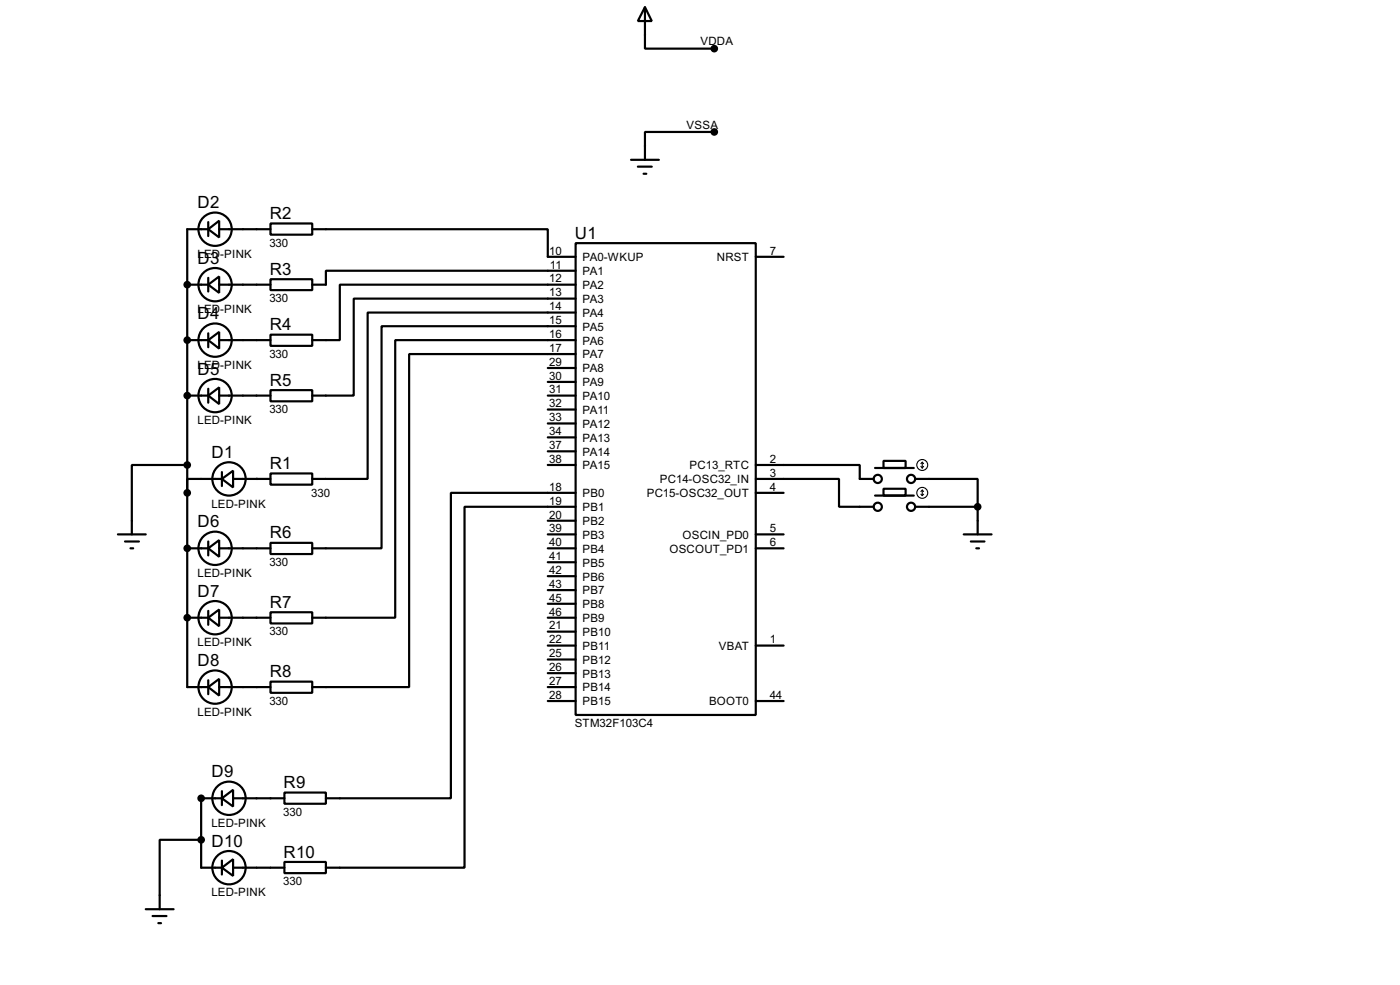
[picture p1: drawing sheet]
<svg xmlns="http://www.w3.org/2000/svg" width="256mm" height="180mm" viewBox="0 0 256 180" stroke-linecap="round" stroke-linejoin="round" font-family="sans-serif">
<g fill="#000">
<circle cx="34.3" cy="52.1" r=".2"/>
<circle cx="34.3" cy="72.4" r=".2"/>
<circle cx="34.3" cy="62.3" r=".2"/>
<circle cx="47" cy="87.7" r=".2"/>
<circle cx="34.3" cy="113.1" r=".2"/>
<circle cx="34.3" cy="100.4" r=".2"/>
<circle cx="36.9" cy="146.1" r=".2"/>
</g>
<g fill="none" stroke="#000" stroke-width=".4">
<path d="M118.2 1.3l1.2 2.6h-2.5zM118.2 1.3v7.6h12.7M115.6 29.3h5.1M116.9 30.5h2.5M117.9 31.8h.5M130.9 24.2h-12.7v5.1M34.3 52.1h3.9M38.2 42l2-1.6v3.1zM38.2 52.1l2-1.5v3zM38.2 42h-3.9v83.8h3.9M38.2 40.7v2.5M38.2 50.9v2.5"/>
<path d="M40.2 42h9.4M40.2 52.1h9.4M49.6 40.9h7.6v2.1h-7.6zM49.6 51.1h7.6v2h-7.6zM57.2 42h43.2v5h5.1M105.5 44.5h33v86.4h-33zM105.5 57.2h-38.1v30.5h-10.2M105.5 49.6h-45.8v2.5h-2.5M105.5 52.1h-43.2v10.2h-5.1M105.5 54.7h-40.7v17.7h-7.6M105.5 59.7h-35.6v40.7h-12.7M138.5 47h5.1"/>
<path d="M34.3 62.3h3.9M34.3 72.4h3.9M38.2 62.3l2-1.5v3zM38.2 72.4l2-1.5v3.1zM38.2 61v2.6M38.2 71.2v2.5M40.2 62.3h9.4M40.2 72.4h9.4M49.6 61.3h7.6v2h-7.6zM49.6 71.4h7.6v2.1h-7.6zM100.4 72.4h5.1M100.4 67.4h5.1"/>
<path d="M100.4 69.9h5.1M100.4 75h5.1M100.4 77.5h5.1M105.5 62.3h-33.1v50.8h-15.2M105.5 64.8h-30.5v61h-17.8M21.6 97.8h5.1M22.9 99.1h2.6M34.3 85.1h-10.1v12.7M38.2 99.1v2.6M40.7 87.7l2-1.5v3zM40.7 87.7h-6.4v2.5M40.7 86.4v2.6"/>
<path d="M42.7 87.7h6.9M49.6 86.7h7.6v2h-7.6zM49.6 99.4h7.6v2h-7.6zM100.4 97.8h5.1M100.4 95.3h5.1M100.4 80.1h5.1M100.4 82.6h5.1M100.4 85.1h5.1M105.5 90.2h-22.9v55.9h-22.9M105.5 92.8h-20.4v66h-25.4M138.5 85.1h19v2.6h2.6M138.5 87.7h15.2v5.1h6.4"/>
<path d="M138.5 97.8h5.1M138.5 90.2h5.1M160.3 85.7h7.1M160.3 90.7h7.1M161.9 84.4h4v1.3h-4zM161.9 89.5h4v1.2h-4zM167.7 87.7h11.4v5.1M167.7 92.8h11.4M176.6 97.8h5.1M177.9 99.1h2.5M179.1 92.8v5M23.9 100.4h.5"/>
<path d="M34.3 100.4h3.9M34.3 113.1h3.9M38.2 100.4l2-1.5v3zM38.2 113.1l2-1.5v3zM38.2 111.8v2.6M40.2 100.4h9.4M40.2 113.1h9.4M49.6 112.1h7.6v2h-7.6zM100.4 100.4h5.1M100.4 113.1h5.1M100.4 110.5h5.1M100.4 115.6h5.1"/>
<path d="M100.4 118.2h5.1M100.4 102.9h5.1M100.4 105.5h5.1M100.4 108h5.1M138.5 100.4h5.1M138.5 118.2h5.1M178.9 100.4h.5M38.2 125.8l2-1.5v3zM38.2 124.5v2.6M40.2 125.8h9.4M49.6 124.8h7.6v2h-7.6zM100.4 125.8h5.1"/>
<path d="M100.4 128.3h5.1M100.4 120.7h5.1M100.4 123.2h5.1M138.5 128.3h5.1M36.9 153.7h-7.6v12.7M40.7 146.1l2-1.5v3zM40.7 158.8l2-1.5v3zM40.7 146.1h-3.8v12.7h3.8M40.7 144.8v2.6M40.7 157.5v2.6M42.7 146.1h9.4M42.7 158.8h9.4"/>
<path d="M52.1 145.1h7.6v2h-7.6zM52.1 157.8h7.6v2h-7.6zM26.7 166.4h5.1M28 167.7h2.5M29 169h.5"/>
<circle cx="39.4" cy="42" r="3.1"/>
<circle cx="39.4" cy="52.1" r="3.1"/>
<circle cx="39.4" cy="72.4" r="3.1"/>
<circle cx="39.4" cy="62.3" r="3.1"/>
<circle cx="41.9" cy="87.7" r="3.1"/>
<circle cx="160.8" cy="92.8" r=".75"/>
<circle cx="160.8" cy="87.7" r=".75"/>
<circle cx="166.9" cy="87.7" r=".75"/>
<circle cx="166.9" cy="92.8" r=".75"/>
<circle cx="39.4" cy="113.1" r="3.1"/>
<circle cx="39.4" cy="100.4" r="3.1"/>
<circle cx="39.4" cy="125.8" r="3.1"/>
<circle cx="41.9" cy="158.8" r="3.1"/>
<circle cx="41.9" cy="146.1" r="3.1"/>
</g>
<g fill="#000" stroke="#000" stroke-width=".4">
<circle cx="130.8" cy="8.9" r=".5"/>
<circle cx="130.8" cy="24.2" r=".5"/>
<circle cx="34.3" cy="52.1" r=".5"/>
<circle cx="34.3" cy="72.4" r=".5"/>
<circle cx="34.3" cy="62.3" r=".5"/>
<circle cx="34.3" cy="90.2" r=".5"/>
<circle cx="34.3" cy="85.1" r=".5"/>
<circle cx="179.1" cy="92.8" r=".5"/>
<circle cx="34.3" cy="113.1" r=".5"/>
<circle cx="34.3" cy="100.4" r=".5"/>
<circle cx="36.8" cy="153.7" r=".5"/>
<circle cx="36.8" cy="146.1" r=".5"/>
</g>
<g fill="none" stroke="#000" stroke-width=".2">
<path d="M168.7 85.4l.3 .3M168.7 90.5l.3 .2M169 84.6v1.1M169 89.7v1M169 84.6l-.3 .3M169 84.6l.2 .3M169 89.7l-.3 .3M169 89.7l.2 .3M169.2 85.4l-.2 .3M169.2 90.5l-.2 .2"/>
<circle cx="168.9" cy="90.2" r="1"/>
<circle cx="168.9" cy="85.1" r="1"/>
</g>
<g font-size="3.5">
<text x="36.2" y="38.1">D2</text>
<text x="49.4" y="40.1">R2</text>
<text x="105.3" y="43.7">U1</text>
<text x="36.2" y="48.3">D3</text>
<text x="49.4" y="50.3">R3</text>
<text x="36.2" y="58.4">D4</text>
<text x="49.4" y="60.5">R4</text>
<text x="36.2" y="68.6">D5</text>
<text x="49.4" y="70.6">R5</text>
<text x="38.8" y="83.8">D1</text>
<text x="49.4" y="85.9">R1</text>
<text x="36.2" y="96.5">D6</text>
<text x="49.4" y="98.6">R6</text>
<text x="36.2" y="109.2">D7</text>
<text x="49.4" y="111.3">R7</text>
<text x="36.2" y="121.9">D8</text>
<text x="49.4" y="124">R8</text>
<text x="38.8" y="142.3">D9</text>
<text x="52" y="144.3">R9</text>
<text x="38.8" y="155">D10</text>
<text x="52" y="157">R10</text>
</g>
<g font-size="2.4">
<text x="128.3" y="8.3">VDDA</text>
<text x="125.8" y="23.6">VSSA</text>
<text x="36.2" y="47.2">LED-PINK</text>
<text x="49.4" y="45.2">330</text>
<text x="100.6" y="46.6">10</text>
<text x="106.7" y="47.8">PA0-WKUP</text>
<text x="131.3" y="47.8">NRST</text>
<text x="141" y="46.6">7</text>
<text x="100.6" y="51.7">12</text>
<text x="100.8" y="49.2">11</text>
<text x="106.7" y="52.9">PA2</text>
<text x="106.7" y="50.4">PA1</text>
<text x="36.2" y="57.4">LED-PINK</text>
<text x="49.4" y="55.3">330</text>
<text x="100.6" y="54.3">13</text>
<text x="100.6" y="56.8">14</text>
<text x="100.6" y="59.3">15</text>
<text x="106.7" y="55.4">PA3</text>
<text x="106.7" y="58">PA4</text>
<text x="49.4" y="65.5">330</text>
<text x="100.6" y="61.9">16</text>
<text x="100.6" y="64.4">17</text>
<text x="106.7" y="60.5">PA5</text>
<text x="106.7" y="63.1">PA6</text>
<text x="106.7" y="65.6">PA7</text>
<text x="36.2" y="67.5">LED-PINK</text>
<text x="100.6" y="67">29</text>
<text x="100.6" y="69.5">30</text>
<text x="100.6" y="72">31</text>
<text x="106.7" y="68.1">PA8</text>
<text x="106.7" y="70.7">PA9</text>
<text x="36.2" y="77.6">LED-PINK</text>
<text x="49.4" y="75.7">330</text>
<text x="100.6" y="74.6">32</text>
<text x="100.6" y="77.1">33</text>
<text x="106.7" y="73.2">PA10</text>
<text x="106.7" y="75.8">PA11</text>
<text x="100.6" y="79.7">34</text>
<text x="100.6" y="82.2">37</text>
<text x="106.7" y="78.3">PA12</text>
<text x="106.7" y="80.8">PA13</text>
<text x="106.7" y="83.4">PA14</text>
<text x="100.6" y="89.8">18</text>
<text x="100.6" y="84.7">38</text>
<text x="106.7" y="85.9">PA15</text>
<text x="120.9" y="88.5">PC14-OSC32_IN</text>
<text x="126.3" y="85.9">PC13_RTC</text>
<text x="141" y="84.7">2</text>
<text x="141" y="87.3">3</text>
<text x="141" y="89.8">4</text>
<text x="38.7" y="92.9">LED-PINK</text>
<text x="57" y="90.9">330</text>
<text x="100.6" y="92.4">19</text>
<text x="100.6" y="94.9">20</text>
<text x="106.7" y="91">PB0</text>
<text x="106.7" y="93.6">PB1</text>
<text x="118.5" y="91">PC15-OSC32_OUT</text>
<text x="100.6" y="97.4">39</text>
<text x="100.6" y="100">40</text>
<text x="106.7" y="96.1">PB2</text>
<text x="106.7" y="98.6">PB3</text>
<text x="106.7" y="101.2">PB4</text>
<text x="122.6" y="101.2">OSCOUT_PD1</text>
<text x="125" y="98.6">OSCIN_PD0</text>
<text x="141" y="97.4">5</text>
<text x="141" y="100">6</text>
<text x="36.2" y="105.6">LED-PINK</text>
<text x="49.4" y="103.6">330</text>
<text x="100.6" y="102.5">41</text>
<text x="100.6" y="105.1">42</text>
<text x="100.6" y="107.6">43</text>
<text x="106.7" y="103.7">PB5</text>
<text x="106.7" y="106.3">PB6</text>
<text x="100.6" y="110.1">45</text>
<text x="100.6" y="112.7">46</text>
<text x="106.7" y="111.3">PB8</text>
<text x="106.7" y="113.9">PB9</text>
<text x="106.7" y="108.8">PB7</text>
<text x="36.2" y="118.3">LED-PINK</text>
<text x="49.4" y="116.3">330</text>
<text x="100.6" y="115.2">21</text>
<text x="100.6" y="117.8">22</text>
<text x="106.7" y="116.4">PB10</text>
<text x="106.7" y="119">PB11</text>
<text x="131.7" y="119">VBAT</text>
<text x="141" y="117.8">1</text>
<text x="100.6" y="120.3">25</text>
<text x="100.6" y="122.8">26</text>
<text x="100.6" y="125.4">27</text>
<text x="106.7" y="121.5">PB12</text>
<text x="106.7" y="124">PB13</text>
<text x="36.2" y="131">LED-PINK</text>
<text x="49.4" y="129">330</text>
<text x="100.6" y="127.9">28</text>
<text x="106.7" y="126.6">PB14</text>
<text x="106.7" y="129.1">PB15</text>
<text x="129.9" y="129.1">BOOT0</text>
<text x="141" y="127.9">44</text>
<text x="105.3" y="133.1">STM32F103C4</text>
<text x="51.9" y="149.3">330</text>
<text x="38.7" y="151.4">LED-PINK</text>
<text x="38.7" y="164.1">LED-PINK</text>
<text x="51.9" y="162">330</text>
</g>
</svg>
